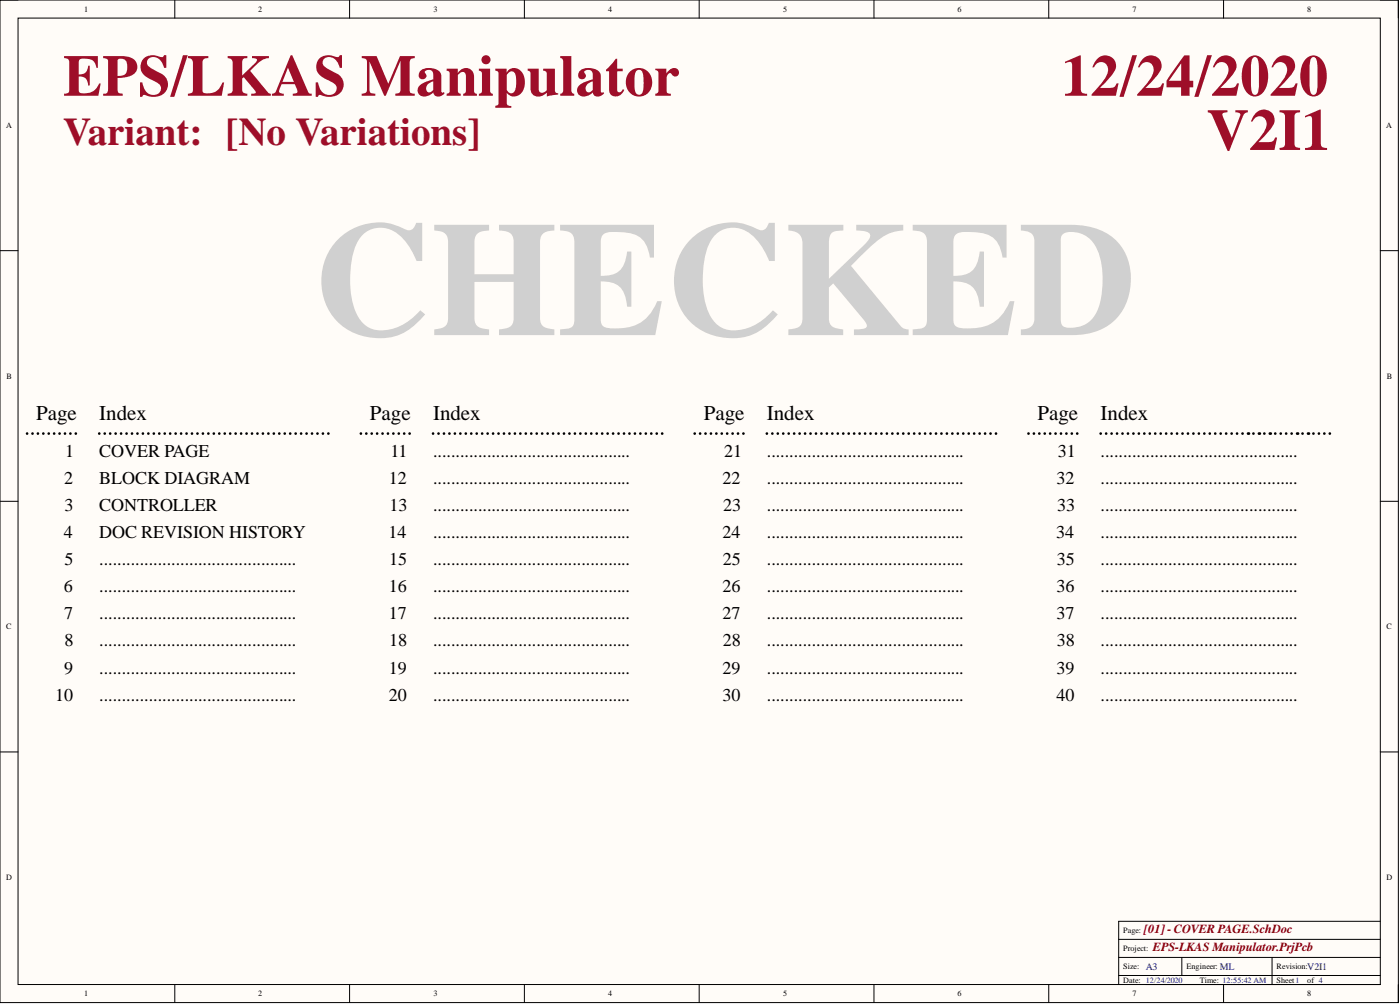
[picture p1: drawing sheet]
<svg xmlns="http://www.w3.org/2000/svg" width="393mm" height="282mm" viewBox="0 0 393 282" stroke-linecap="round" stroke-linejoin="round" font-family="sans-serif">
<path d="M0 0h392.9v281.5h-392.9z" fill-rule="evenodd" fill="#fffcf8"/>
<path d="M0 0h392.9v281.5h-392.9z" fill="none" stroke="#000" stroke-width=".28"/>
<path d="M5.1 5.1h382.7v271.3h-382.7z" fill-rule="evenodd" fill="#fffcf8"/>
<g fill="none" stroke="#000" stroke-width=".28">
<path d="M0 0h5.1M5.1 5.1h382.7v271.3h-382.7zM49.1 0v5.1M98.2 0v5.1M147.3 0v5.1M196.4 0v5.1M245.6 0v5.1M294.7 0v5.1M343.8 0v5.1M387.8 0h5.1v5.1M0 70.4h5.1M387.8 70.4h5.1"/>
<path d="M0 140.7h5.1M387.8 140.7h5.1M0 211.1h5.1M387.8 211.1h5.1M387.8 258.7h-73.5v17.7M49.1 276.4v5.1M98.2 276.4v5.1M147.3 276.4v5.1M196.4 276.4v5.1M245.6 276.4v5.1M294.7 276.4v5.1M314.3 268.8h73.5"/>
<path d="M314.3 273.9h73.5M314.3 263.7h73.5M321.9 276.4h65.9M332.1 268.8v5.1M343.8 276.4v5.1M357.4 268.8v7.6M392.9 276.4v5.1"/>
</g>
<g fill="none" stroke="#000" stroke-width=".76">
<path d="M7.6 121.7h.1M9.1 121.7h.1M10.6 121.7h.1M12.2 121.7h.1M13.7 121.7h.1M15.2 121.7h.1M16.7 121.7h.1M18.3 121.7h.1M19.8 121.7h.1M21.3 121.7h.1M27.9 121.7h.1M29.4 121.7h.1"/>
<path d="M31 121.7h.1M32.5 121.7h.1M34 121.7h.1M35.5 121.7h.1M37.1 121.7h.1M38.6 121.7h.1M40.1 121.7h.1M41.7 121.7h.1M43.2 121.7h.1M44.7 121.7h.1M46.3 121.7h.1M47.8 121.7h.1"/>
<path d="M49.3 121.7h.1M50.9 121.7h.1M52.4 121.7h.1M53.9 121.7h.1M55.5 121.7h.1M57 121.7h.1M58.5 121.7h.1M60.1 121.7h.1M61.6 121.7h.1M63.1 121.7h.1M64.7 121.7h.1M66.2 121.7h.1"/>
<path d="M67.7 121.7h.1M69.3 121.7h.1M70.8 121.7h.1M72.3 121.7h.1M73.9 121.7h.1M75.4 121.7h.1M76.9 121.7h.1M78.5 121.7h.1M80 121.7h.1M81.5 121.7h.1M83.1 121.7h.1M84.6 121.7h.1"/>
<path d="M86.1 121.7h.1M87.7 121.7h.1M89.2 121.7h.1M90.7 121.7h.1M92.3 121.7h.1M101.4 121.7h.1M102.9 121.7h.1M104.4 121.7h.1M106 121.7h.1M107.5 121.7h.1M109 121.7h.1M110.5 121.7h.1"/>
<path d="M112 121.7h.1M113.6 121.7h.1M115.1 121.7h.1M121.7 121.7h.1M123.2 121.7h.1M124.7 121.7h.1M126.3 121.7h.1M127.8 121.7h.1M129.3 121.7h.1M130.9 121.7h.1M132.4 121.7h.1M133.9 121.7h.1"/>
<path d="M135.5 121.7h.1M137 121.7h.1M138.5 121.7h.1M140.1 121.7h.1M141.6 121.7h.1M143.1 121.7h.1M144.7 121.7h.1M146.2 121.7h.1M147.7 121.7h.1M149.3 121.7h.1M150.8 121.7h.1M152.3 121.7h.1"/>
<path d="M153.9 121.7h.1M155.4 121.7h.1M156.9 121.7h.1M158.5 121.7h.1M160 121.7h.1M161.5 121.7h.1M163.1 121.7h.1M164.6 121.7h.1M166.1 121.7h.1M167.6 121.7h.1M169.2 121.7h.1M170.7 121.7h.1"/>
<path d="M172.2 121.7h.1M173.8 121.7h.1M175.3 121.7h.1M176.9 121.7h.1M178.4 121.7h.1M179.9 121.7h.1M181.4 121.7h.1M183 121.7h.1M184.5 121.7h.1M186 121.7h.1M195.2 121.7h.1M196.7 121.7h.1"/>
<path d="M198.2 121.7h.1M199.7 121.7h.1M201.3 121.7h.1M202.8 121.7h.1M204.3 121.7h.1M205.8 121.7h.1M207.3 121.7h.1M208.9 121.7h.1M215.5 121.7h.1M217 121.7h.1M218.5 121.7h.1M220.1 121.7h.1"/>
<path d="M221.6 121.7h.1M223.1 121.7h.1M224.7 121.7h.1M226.2 121.7h.1M227.7 121.7h.1M229.3 121.7h.1M230.8 121.7h.1M232.3 121.7h.1M233.9 121.7h.1M235.4 121.7h.1M236.9 121.7h.1M238.4 121.7h.1"/>
<path d="M240 121.7h.1M241.5 121.7h.1M243.1 121.7h.1M244.6 121.7h.1M246.1 121.7h.1M247.6 121.7h.1M249.2 121.7h.1M250.7 121.7h.1M252.2 121.7h.1M253.8 121.7h.1M255.3 121.7h.1M256.8 121.7h.1"/>
<path d="M258.4 121.7h.1M259.9 121.7h.1M261.4 121.7h.1M263 121.7h.1M264.5 121.7h.1M266 121.7h.1M267.6 121.7h.1M269.1 121.7h.1M270.6 121.7h.1M272.2 121.7h.1M273.7 121.7h.1M275.2 121.7h.1"/>
<path d="M276.8 121.7h.1M278.3 121.7h.1M279.8 121.7h.1M289 121.7h.1M290.5 121.7h.1M292 121.7h.1M293.5 121.7h.1M295 121.7h.1M296.6 121.7h.1M298.1 121.7h.1M299.6 121.7h.1M301.1 121.7h.1"/>
<path d="M302.6 121.7h.1M309.2 121.7h.1M310.8 121.7h.1M312.3 121.7h.1M313.8 121.7h.1M315.4 121.7h.1M316.9 121.7h.1M318.4 121.7h.1M320 121.7h.1M321.5 121.7h.1M323 121.7h.1M324.6 121.7h.1"/>
<path d="M326.1 121.7h.1M327.6 121.7h.1M329.2 121.7h.1M330.7 121.7h.1M332.2 121.7h.1M333.8 121.7h.1M335.3 121.7h.1M336.8 121.7h.1M338.4 121.7h.1M339.9 121.7h.1M341.4 121.7h.1M343 121.7h.1"/>
<path d="M344.5 121.7h.1M346 121.7h.1M347.6 121.7h.1M349.1 121.7h.1M352.2 121.7h.1M355.2 121.7h.1M358.3 121.7h.1M359.8 121.7h.1M361.3 121.7h.1M362.9 121.7h.1M366 121.7h.1M369 121.7h.1"/>
<path d="M370.6 121.7h.1M372.1 121.7h.1M373.6 121.7h.1"/>
</g>
<g fill="#000">
<circle cx="350.6" cy="121.7" r=".38"/>
<circle cx="353.7" cy="121.7" r=".38"/>
<circle cx="356.8" cy="121.7" r=".38"/>
<circle cx="364.4" cy="121.7" r=".38"/>
<circle cx="367.5" cy="121.7" r=".38"/>
</g>
<text font-size="45.8" fill="#d0d0d0" x="88" y="94.1">CHECKED</text>
<g font-size="16.5" fill="#9e0e29">
<text x="17.7" y="26.9">EPS/LKAS Manipulator</text>
<text x="298.2" y="26.9">12/24/2020</text>
<text x="339.1" y="42.1">V2I1</text>
</g>
<text font-size="11" fill="#9e0e29" x="17.7" y="40.7">Variant: [No Variations]</text>
<g font-size="5.9">
<text x="10.1" y="117.9">Page</text>
<text x="27.9" y="117.9">Index</text>
<text x="103.9" y="117.9">Page</text>
<text x="121.7" y="117.9">Index</text>
<text x="197.7" y="117.9">Page</text>
<text x="215.5" y="117.9">Index</text>
<text x="291.5" y="117.9">Page</text>
<text x="309.2" y="117.9">Index</text>
</g>
<g font-size="5.1">
<text x="18.3" y="128.2">1</text>
<text x="27.9" y="128.2">COVER PAGE</text>
<text x="109.7" y="128.2">11</text>
<text x="121.7" y="128.2">............................................</text>
<text x="203.5" y="128.2">21</text>
<text x="215.5" y="128.2">............................................</text>
<text x="297.2" y="128.2">31</text>
<text x="309.2" y="128.2">............................................</text>
<text x="18" y="135.8">2</text>
<text x="27.9" y="135.8">BLOCK DIAGRAM</text>
<text x="109.2" y="135.8">12</text>
<text x="121.7" y="135.8">............................................</text>
<text x="203" y="135.8">22</text>
<text x="215.5" y="135.8">............................................</text>
<text x="296.8" y="135.8">32</text>
<text x="309.2" y="135.8">............................................</text>
<text x="18.2" y="143.4">3</text>
<text x="27.9" y="143.4">CONTROLLER</text>
<text x="109.4" y="143.4">13</text>
<text x="121.7" y="143.4">............................................</text>
<text x="203.2" y="143.4">23</text>
<text x="215.5" y="143.4">............................................</text>
<text x="297" y="143.4">33</text>
<text x="309.2" y="143.4">............................................</text>
<text x="17.9" y="151.1">4</text>
<text x="27.9" y="151.1">DOC REVISION HISTORY</text>
<text x="109.2" y="151.1">14</text>
<text x="121.7" y="151.1">............................................</text>
<text x="202.9" y="151.1">24</text>
<text x="215.5" y="151.1">............................................</text>
<text x="296.7" y="151.1">34</text>
<text x="309.2" y="151.1">............................................</text>
<text x="18.1" y="158.7">5</text>
<text x="27.9" y="158.7">............................................</text>
<text x="109.3" y="158.7">15</text>
<text x="121.7" y="158.7">............................................</text>
<text x="203.1" y="158.7">25</text>
<text x="215.5" y="158.7">............................................</text>
<text x="296.9" y="158.7">35</text>
<text x="309.2" y="158.7">............................................</text>
<text x="17.9" y="166.3">6</text>
<text x="27.9" y="166.3">............................................</text>
<text x="109.2" y="166.3">16</text>
<text x="121.7" y="166.3">............................................</text>
<text x="203" y="166.3">26</text>
<text x="215.5" y="166.3">............................................</text>
<text x="296.8" y="166.3">36</text>
<text x="309.2" y="166.3">............................................</text>
<text x="18" y="173.9">7</text>
<text x="27.9" y="173.9">............................................</text>
<text x="109.2" y="173.9">17</text>
<text x="121.7" y="173.9">............................................</text>
<text x="203" y="173.9">27</text>
<text x="215.5" y="173.9">............................................</text>
<text x="296.8" y="173.9">37</text>
<text x="309.2" y="173.9">............................................</text>
<text x="18.1" y="181.5">8</text>
<text x="27.9" y="181.5">............................................</text>
<text x="109.3" y="181.5">18</text>
<text x="121.7" y="181.5">............................................</text>
<text x="203.1" y="181.5">28</text>
<text x="215.5" y="181.5">............................................</text>
<text x="296.9" y="181.5">38</text>
<text x="309.2" y="181.5">............................................</text>
<text x="18" y="189.1">9</text>
<text x="27.9" y="189.1">............................................</text>
<text x="109.2" y="189.1">19</text>
<text x="121.7" y="189.1">............................................</text>
<text x="203" y="189.1">29</text>
<text x="215.5" y="189.1">............................................</text>
<text x="296.8" y="189.1">39</text>
<text x="309.2" y="189.1">............................................</text>
<text x="15.5" y="196.7">10</text>
<text x="27.9" y="196.7">............................................</text>
<text x="109.2" y="196.7">20</text>
<text x="121.7" y="196.7">............................................</text>
<text x="203" y="196.7">30</text>
<text x="215.5" y="196.7">............................................</text>
<text x="296.8" y="196.7">40</text>
<text x="309.2" y="196.7">............................................</text>
</g>
<g font-size="3.5" fill="#800000">
<text x="321.4" y="261.9">[01]- COVER PAGE.SchDoc</text>
<text x="323.9" y="267">EPS-LKAS Manipulator.PrjPcb</text>
</g>
<g font-size="2.8" fill="#000080">
<text x="321.9" y="272.3">A3</text>
<text x="342.7" y="272.3">ML</text>
<text x="367.3" y="272.3">V2I1</text>
</g>
<g font-size="2.3">
<text x="23.7" y="3.3">1</text>
<text x="72.6" y="3.3">2</text>
<text x="121.8" y="3.3">3</text>
<text x="170.8" y="3.3">4</text>
<text x="220" y="3.3">5</text>
<text x="269" y="3.3">6</text>
<text x="318.2" y="3.3">7</text>
<text x="367.3" y="3.3">8</text>
<text x="1.7" y="35.9">A</text>
<text x="389.5" y="35.9">A</text>
<text x="1.9" y="106.3">B</text>
<text x="389.7" y="106.3">B</text>
<text x="1.8" y="176.7">C</text>
<text x="389.6" y="176.7">C</text>
<text x="1.8" y="247.1">D</text>
<text x="389.6" y="247.1">D</text>
<text x="315.6" y="261.9">Page:</text>
<text x="315.6" y="267">Project:</text>
<text x="315.6" y="272.1">Size:</text>
<text x="315.6" y="275.9">Date: 12/24/2020</text>
<text x="333.3" y="272.1">Engineer:</text>
<text x="337.1" y="275.9">Time: 12:55:42 AM</text>
<text x="358.7" y="272.1">Revision:</text>
<text x="358.7" y="275.9">Sheet1</text>
<text x="367.3" y="275.9">of 4</text>
<text x="23.7" y="279.7">1</text>
<text x="72.6" y="279.7">2</text>
<text x="121.8" y="279.7">3</text>
<text x="170.8" y="279.7">4</text>
<text x="220" y="279.7">5</text>
<text x="269" y="279.7">6</text>
<text x="318.2" y="279.7">7</text>
<text x="367.3" y="279.7">8</text>
</g>
</svg>
